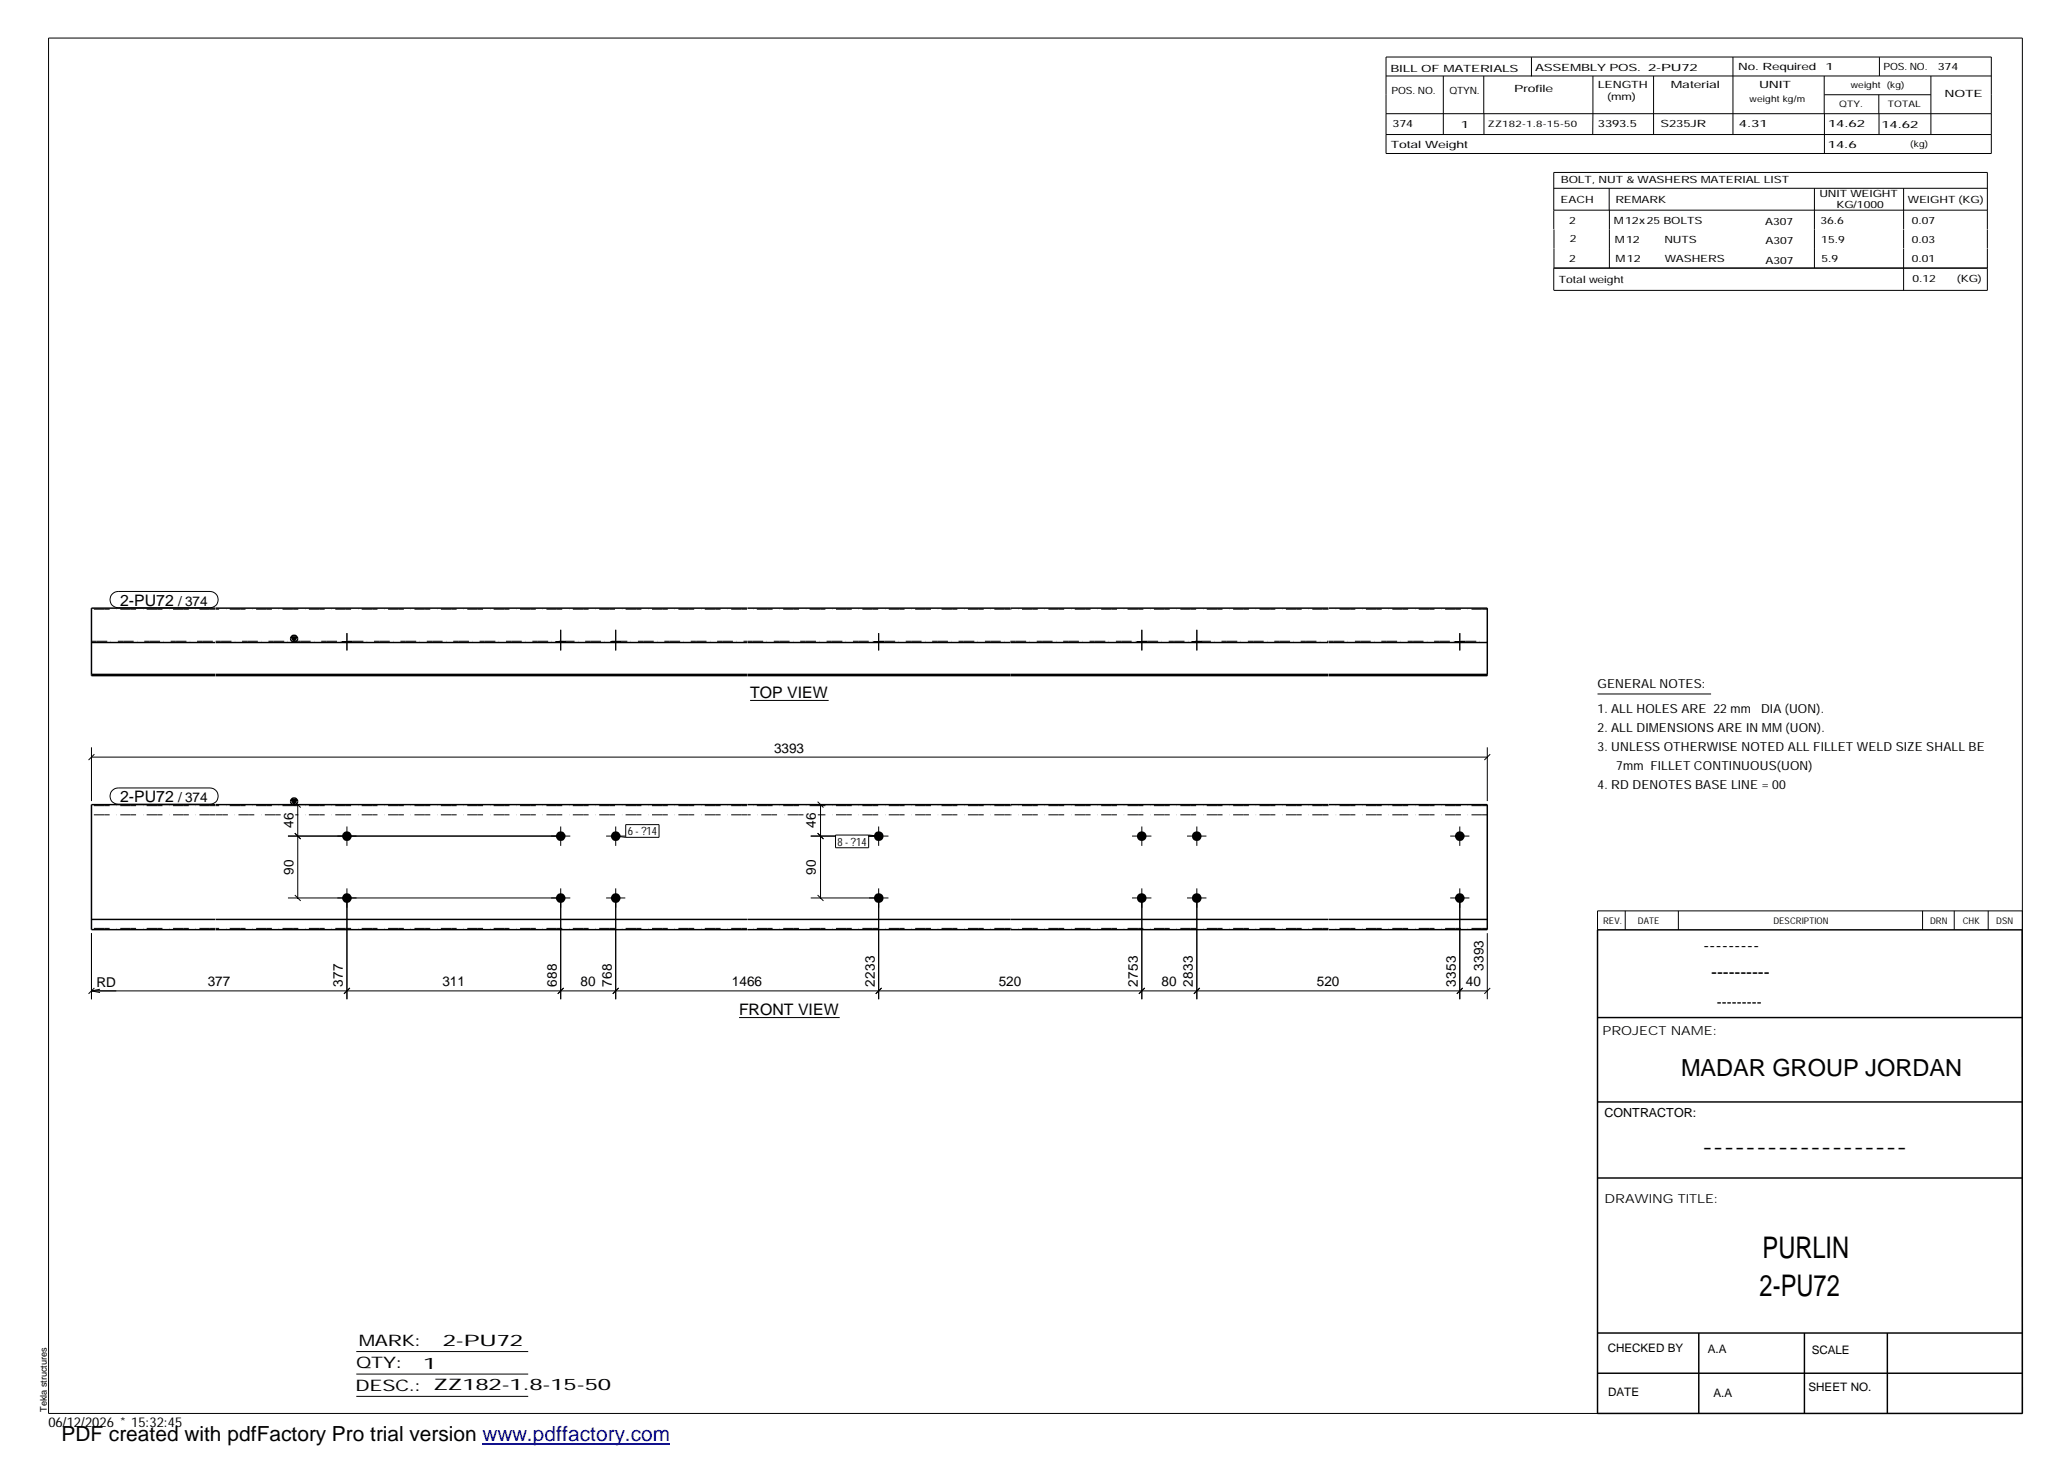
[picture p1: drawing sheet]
<svg xmlns="http://www.w3.org/2000/svg" width="420mm" height="297mm" viewBox="0 0 420 297" stroke-linecap="round" stroke-linejoin="round" font-family="sans-serif">
<g fill="#000">
<path d="M59.2 129.4h1.1l-.6 1zM59.2 162.5h1.1l-.6 1z"/>
<path d="M69.5 130.3h2v.2h-2z" fill-rule="evenodd"/>
<path d="M69.5 130.3h2v.2h-2z" fill-rule="evenodd"/>
<path d="M112.9 130.3h2v.2h-2z" fill-rule="evenodd"/>
<path d="M112.9 130.3h2v.2h-2z" fill-rule="evenodd"/>
<path d="M124.1 130.3h2v.2h-2z" fill-rule="evenodd"/>
<path d="M124.1 130.3h2v.2h-2z" fill-rule="evenodd"/>
<path d="M177.5 130.3h2v.2h-2z" fill-rule="evenodd"/>
<path d="M177.5 130.3h2v.2h-2z" fill-rule="evenodd"/>
<path d="M231 130.3h2v.2h-2z" fill-rule="evenodd"/>
<path d="M231 130.3h2v.2h-2z" fill-rule="evenodd"/>
<path d="M242.2 130.3h1.9v.2h-1.9z" fill-rule="evenodd"/>
<path d="M242.2 130.3h1.9v.2h-1.9z" fill-rule="evenodd"/>
<path d="M295.6 130.3h2v.2h-2z" fill-rule="evenodd"/>
<path d="M295.6 130.3h2v.2h-2z" fill-rule="evenodd"/>
<circle cx="70.5" cy="169.9" r=".97"/>
<circle cx="113.9" cy="169.9" r=".97"/>
<circle cx="125.1" cy="169.9" r=".97"/>
<circle cx="178.5" cy="169.9" r=".98"/>
<circle cx="232" cy="169.9" r=".98"/>
<circle cx="243.1" cy="169.9" r=".98"/>
<circle cx="296.6" cy="169.9" r=".97"/>
<circle cx="70.5" cy="182.5" r=".97"/>
<circle cx="113.9" cy="182.5" r=".97"/>
<circle cx="125.1" cy="182.5" r=".97"/>
<circle cx="178.5" cy="182.5" r=".99"/>
<circle cx="232" cy="182.5" r=".98"/>
<circle cx="243.1" cy="182.5" r=".98"/>
<circle cx="296.6" cy="182.5" r=".97"/>
</g>
<g fill="none" stroke="#000" stroke-width=".2">
<path d="M9.9 7.7h401v279.5h-401zM281.6 11.6h123v19.6h-123zM281.6 15.4h123M293.2 15.4v11.9M301.5 15.4v7.7M311.1 11.6v3.9M323.6 15.4v11.9M336 15.4v11.9M352.1 11.6v15.7M370.6 15.4v7.7M370.7 19.2h21.6M381.7 19.2v3.9"/>
<path d="M381.8 11.6v3.8M392.3 15.4v11.9M281.6 23.1h123M281.6 27.3h123M301.5 23.1v4.2M315.7 38.3h88.1M326.9 38.3v4.4M368.6 38.3v16.2M370.7 23.1v8.1M381.8 23.1v4.2M386.8 38.3v8.3M315.7 42.7h88.1"/>
<path d="M315.7 46.6v-11.6h88.1v11.6M315.7 46.6v7.9M327 42.7v11.8M386.8 46.6v3.9M386.8 50.6v8.4M403.8 46.6v3.9M403.8 50.6v8.4h-88.1M403.8 54.5h-88.1v4.5M22.8 120.7l.6-.4 .6-.1h18.7a1.65 1.65 0 0 1 1.6 1.6 1.65 1.65 0 0 1-1.6 1.7h-18.7a1.65 1.65 0 0 1-1.5-1 1.65 1.65 0 0 1 .3-1.8zM69.5 130.3v.2M70.5 128.6v3.6M71.5 130.3v.2"/>
<path d="M112.9 130.3v.2M113.9 128v4.2M114.9 130.3v.2M124.1 130.3v.2M125.1 128v4.2M126.1 130.3v.2M177.5 130.3v.2M178.5 128.6v3.6M179.5 130.3v.2M231 130.3v.2M232 128v4.2M233 130.3v.2"/>
<path d="M242.2 130.3v.2M243.2 128v4.2M244.1 130.3v.2M295.6 130.3v.2M296.6 128.6v3.6M297.6 130.3v.2M18.6 153.8h283.6M18.6 151.8v11M19.2 153.2l-1.2 1.2M152.4 142.3h16M302.2 151.8v11M302.8 153.2l-1.2 1.2"/>
<path d="M324.6 141h23M22.8 160.6l.6-.4 .6-.1h18.7a1.65 1.65 0 0 1 1.6 1.6 1.65 1.65 0 0 1-1.6 1.7h-18.7a1.65 1.65 0 0 1-1.5-1 1.65 1.65 0 0 1 .3-1.8zM58.5 169.9h57.4M58.5 163.5h11.3M59.9 169.3l1.2 1.2M59.9 162.9l1.2 1.2M60.5 163.5v18.9M70.5 167.9v4M113.9 167.9v4M123.1 169.9h3.9M125.1 167.9v4M125.1 169.9l2 .2"/>
<path d="M127.1 167.5h6.8v2.6h-6.8zM164.7 169.9h5.1M164.7 163.5h13.1M166.1 169.3l1.2 1.2M166.1 162.9l1.2 1.2M166.7 163.5v18.9M169.8 169.7h6.7v2.5h-6.7zM176.4 169.9h4.1M176.5 169.7l2 .2M178.5 167.9v4M230 169.9h3.9M232 167.9v4"/>
<path d="M241.2 169.9h3.9M243.2 167.9v4M294.6 169.9h3.9M296.6 167.9v4M18.6 189.6v13.4M58.5 182.4h57.4M59.9 181.8l1.2 1.2M70.5 180.5v22.5M113.9 180.5v22.5M123.1 182.4h3.9M125.1 180.5v22.5M164.7 182.4h15.8"/>
<path d="M166.1 181.8l1.2 1.2M178.5 180.5v22.5M230 182.4h3.9M232 180.5v22.5M241.2 182.4h3.9M243.2 180.5v22.5M294.6 182.4h3.9M296.6 180.5v22.5M302.2 189.6v13.4M330.2 185.1v3.8M341 185.1v3.8M390.6 185.1v3.8"/>
<path d="M397 185.1v3.8M403.9 185.1v3.8M410.9 185.1h-86.3v3.8M18.6 201.3h283.6M18.6 201.3l1.7 .4M19.2 200.7l-1.2 1.2M20.3 201l-1.7 .3M71.1 200.7l-1.2 1.2M114.5 200.7l-1.2 1.2M125.7 200.7l-1.2 1.2M150.2 206.7h20.4M179.1 200.7l-1.2 1.2"/>
<path d="M232.6 200.7l-1.2 1.2M243.8 200.7l-1.2 1.2M297.2 200.7l-1.2 1.2M302.8 200.7l-1.2 1.2M72.4 274.6h34.9M72.4 279.2h34.9M72.4 283.7h34.9"/>
</g>
<g fill="none" stroke="#000" stroke-width=".3">
<path d="M18.6 137h25.1M18.6 130.5h25.1M43.7 123.6h-25.1v13.7h25.1M43.8 137.3h108M43.8 137h108M43.8 130.5h108M43.8 123.6h108M59.2 129.4h1.1l-.6 1zM151.8 137.3h118M151.8 137h118M151.8 130.5h118M151.8 123.6h118"/>
<path d="M269.9 123.6h32.3v13.7h-32.3M269.9 137h32.3M269.9 130.5h32.3M43.7 163.5h-25.1v25.4h25.1M43.8 163.5h108M59.2 162.5h1.1l-.6 1zM151.8 163.5h118M269.9 163.5h32.3v25.4h-32.3M18.6 186.8h25.1M43.8 186.8h108M43.8 188.9h108M151.8 186.8h118"/>
<path d="M151.8 188.9h118M269.9 186.8h32.3M324.6 188.9h86.3v98.3h-86.3zM324.6 206.7h86.3M324.6 239.3h86.3M324.6 223.9h86.3M324.6 270.8h86.3M324.6 279h86.3M345.1 270.8v16.4M366.6 270.8v16.4M383.5 270.8v16.4"/>
<circle cx="59.8" cy="129.8" r=".7"/>
<circle cx="59.8" cy="162.8" r=".7"/>
</g>
<g fill="none" stroke="#000" stroke-width=".2" stroke-dasharray="1.1 0 2.1 .7 0 1.4" stroke-linecap="butt">
<path d="M18.6 130.3h25.1M43.7 123.8h-25.1M43.8 130.3h108M151.8 123.8h-108M151.8 130.3h53.4M205.2 123.8h-53.4M205.3 130.3h64.5M269.8 123.8h-64.5M269.9 130.3h32.3M302.2 123.8h-32.3M43.7 165.6h-25.1M43.7 163.7h-25.1"/>
<path d="M57 165.6h-13.2M151.8 165.6h-91.8M151.8 163.7h-108M163.2 165.6h-11.4M205.2 165.6h-39M205.2 163.7h-53.4M269.8 165.6h-64.5M269.8 163.7h-64.5M302.2 165.6h-32.3M302.2 163.7h-32.3M43.7 188.6h-25.1M151.8 188.6h-108"/>
<path d="M205.2 188.6h-53.4M269.8 188.6h-64.5M302.2 188.6h-32.3"/>
</g>
<path d="M98 293.3h38.2" fill="none" stroke="#00f" stroke-width=".3"/>
<g font-size="6.1">
<text x="358.1" y="255.5">PURLIN</text>
<text x="357.5" y="263.3">2-PU72</text>
</g>
<text font-size="4.8" x="341.5" y="218.6">MADAR GROUP JORDAN</text>
<text font-size="4.2" x="12.5" y="292.7">PDF created with pdfFactory Pro trial version www.pdffactory.com</text>
<g font-size="3.6">
<text x="346.1" y="193.2">---------</text>
<text x="347.7" y="198.6">----------</text>
<text x="345.8" y="234.2">-------------------</text>
</g>
<g font-size="3.2">
<text x="24.4" y="123">2-PU72</text>
<text x="152.4" y="141.8">TOP VIEW</text>
<text x="24.4" y="163">2-PU72</text>
<text x="150.2" y="206.2">FRONT VIEW</text>
<text x="72.9" y="273.5">MARK:</text>
<text x="90" y="273.5">2-PU72</text>
<text x="72.4" y="278">QTY:</text>
<text x="86" y="278.1">1</text>
<text x="72.2" y="282.6">DESC.:</text>
<text x="88.1" y="282.4">ZZ182-1.8-15-50</text>
</g>
<text font-size="3" x="348.8" y="204.5">---------</text>
<g font-size="2.8">
<text x="36.2" y="123">/ 374</text>
<text x="157.3" y="152.9">3393</text>
<text x="36.2" y="163">/ 374</text>
<text x="59.6" y="168.2" transform="rotate(-90 59.6 168.2)">46</text>
<text x="165.8" y="168.2" transform="rotate(-90 165.8 168.2)">46</text>
<text x="59.6" y="177.7" transform="rotate(-90 59.6 177.7)">90</text>
<text x="165.8" y="177.7" transform="rotate(-90 165.8 177.7)">90</text>
<text x="301.4" y="197.3" transform="rotate(-90 301.4 197.3)">3393</text>
<text x="19.6" y="200.5">RD</text>
<text x="42.2" y="200.4">377</text>
<text x="69.7" y="200.4" transform="rotate(-90 69.7 200.4)">377</text>
<text x="89.9" y="200.4">311</text>
<text x="113.1" y="200.4" transform="rotate(-90 113.1 200.4)">688</text>
<text x="117.9" y="200.4">80</text>
<text x="124.3" y="200.4" transform="rotate(-90 124.3 200.4)">768</text>
<text x="148.7" y="200.4">1466</text>
<text x="177.8" y="200.4" transform="rotate(-90 177.8 200.4)">2233</text>
<text x="202.9" y="200.4">520</text>
<text x="231.2" y="200.4" transform="rotate(-90 231.2 200.4)">2753</text>
<text x="236" y="200.4">80</text>
<text x="242.4" y="200.4" transform="rotate(-90 242.4 200.4)">2833</text>
<text x="267.5" y="200.4">520</text>
<text x="295.8" y="200.4" transform="rotate(-90 295.8 200.4)">3353</text>
<text x="297.8" y="200.4">40</text>
<text x="9.8" y="290">06/12/2026 * 15:32:45</text>
</g>
<g font-size="2.5">
<text x="324.6" y="139.9">GENERAL NOTES:</text>
<text x="324.6" y="148.7">2. ALL DIMENSIONS ARE IN MM (UON).</text>
<text x="324.6" y="144.9">1. ALL HOLES ARE 22 mm</text>
<text x="357.8" y="144.9">DIA (UON).</text>
<text x="324.6" y="152.5">3. UNLESS OTHERWISE NOTED ALL FILLET WELD SIZE SHALL BE</text>
<text x="324.6" y="160.2">4. RD DENOTES BASE LINE = 00</text>
<text x="328.4" y="156.4">7mm FILLET CONTINUOUS(UON)</text>
<text x="325.6" y="210.3">PROJECT NAME:</text>
<text x="326" y="226.9">CONTRACTOR:</text>
<text x="326" y="244.4">DRAWING TITLE:</text>
</g>
<g font-size="2.4">
<text x="326.7" y="274.7">CHECKED BY</text>
<text x="347" y="275">A.A</text>
<text x="368.1" y="275.1">SCALE</text>
<text x="326.7" y="283.6">DATE</text>
<text x="348.1" y="283.9">A.A</text>
<text x="367.5" y="282.6">SHEET NO.</text>
</g>
<g font-size="2.3">
<text x="127.6" y="169.7">6 - ?14</text>
<text x="170.1" y="171.8">8 - ?14</text>
</g>
<g font-size="2">
<text x="282.5" y="14.6">BILL OF MATERIALS</text>
<text x="311.9" y="14.4">ASSEMBLY POS.</text>
<text x="324.6" y="17.9">LENGTH</text>
<text x="334.9" y="14.4">2-PU72</text>
<text x="339.5" y="17.9">Material</text>
<text x="353.1" y="14.2">No. Required</text>
<text x="357.4" y="17.9">UNIT</text>
<text x="370.9" y="14.2">1</text>
<text x="382.7" y="14.2">POS. NO.</text>
<text x="393.7" y="14.3">374</text>
<text x="282.7" y="19.1">POS. NO.</text>
<text x="294.5" y="19">QTYN.</text>
<text x="307.6" y="18.7">Profile</text>
<text x="326.5" y="20.4">(mm)</text>
<text x="395.1" y="19.6">NOTE</text>
<text x="282.9" y="25.8">374</text>
<text x="296.8" y="26">1</text>
<text x="324.7" y="25.9">3393.5</text>
<text x="337.4" y="25.9">S235JR</text>
<text x="353.3" y="25.9">4.31</text>
<text x="371.4" y="25.9">14.62</text>
<text x="382.3" y="25.9">14.62</text>
<text x="282.6" y="30.1">Total Weight</text>
<text x="371.4" y="30">14.6</text>
<text x="317.1" y="41.3">EACH</text>
<text x="317.1" y="37.2">BOLT, NUT &amp; WASHERS MATERIAL LIST</text>
<text x="328.2" y="41.3">REMARK</text>
<text x="369.7" y="40.1">UNIT WEIGHT</text>
<text x="387.6" y="41.2">WEIGHT (KG)</text>
<text x="318.8" y="45.4">2</text>
<text x="327.9" y="45.6">M12x25 BOLTS</text>
<text x="358.6" y="45.6">A307</text>
<text x="369.9" y="45.5">36.6</text>
<text x="373.1" y="42.2">KG/1000</text>
<text x="388.4" y="45.5">0.07</text>
<text x="318.8" y="53.3">2</text>
<text x="318.9" y="49.2">2</text>
<text x="328.1" y="49.3">M12</text>
<text x="328.3" y="53.3">M12</text>
<text x="338.2" y="49.4">NUTS</text>
<text x="338.2" y="53.3">WASHERS</text>
<text x="358.7" y="49.6">A307</text>
<text x="358.7" y="53.5">A307</text>
<text x="370" y="49.3">15.9</text>
<text x="370.1" y="53.2">5.9</text>
<text x="388.4" y="49.4">0.03</text>
<text x="388.4" y="53.3">0.01</text>
<text x="316.7" y="57.5">Total weight</text>
<text x="388.6" y="57.3">0.12</text>
<text x="397.6" y="57.3">(KG)</text>
</g>
<g font-size="1.9">
<text x="325.7" y="187.8">REV.</text>
<text x="332.8" y="187.6">DATE</text>
<text x="360.3" y="187.7">DESCRIPTION</text>
<text x="392.1" y="187.6">DRN</text>
<text x="398.8" y="187.6">CHK</text>
<text x="405.6" y="187.7">DSN</text>
<text x="9.5" y="286.8" transform="rotate(-90 9.5 286.8)">Tekla structures</text>
</g>
<g font-size="1.8">
<text x="376" y="17.9">weight (kg)</text>
<text x="355.5" y="20.7">weight kg/m</text>
<text x="373.6" y="21.7">QTY.</text>
<text x="383.5" y="21.8">TOTAL</text>
<text x="302.3" y="25.9">ZZ182-1.8-15-50</text>
<text x="388.1" y="29.8">(kg)</text>
</g>
</svg>
